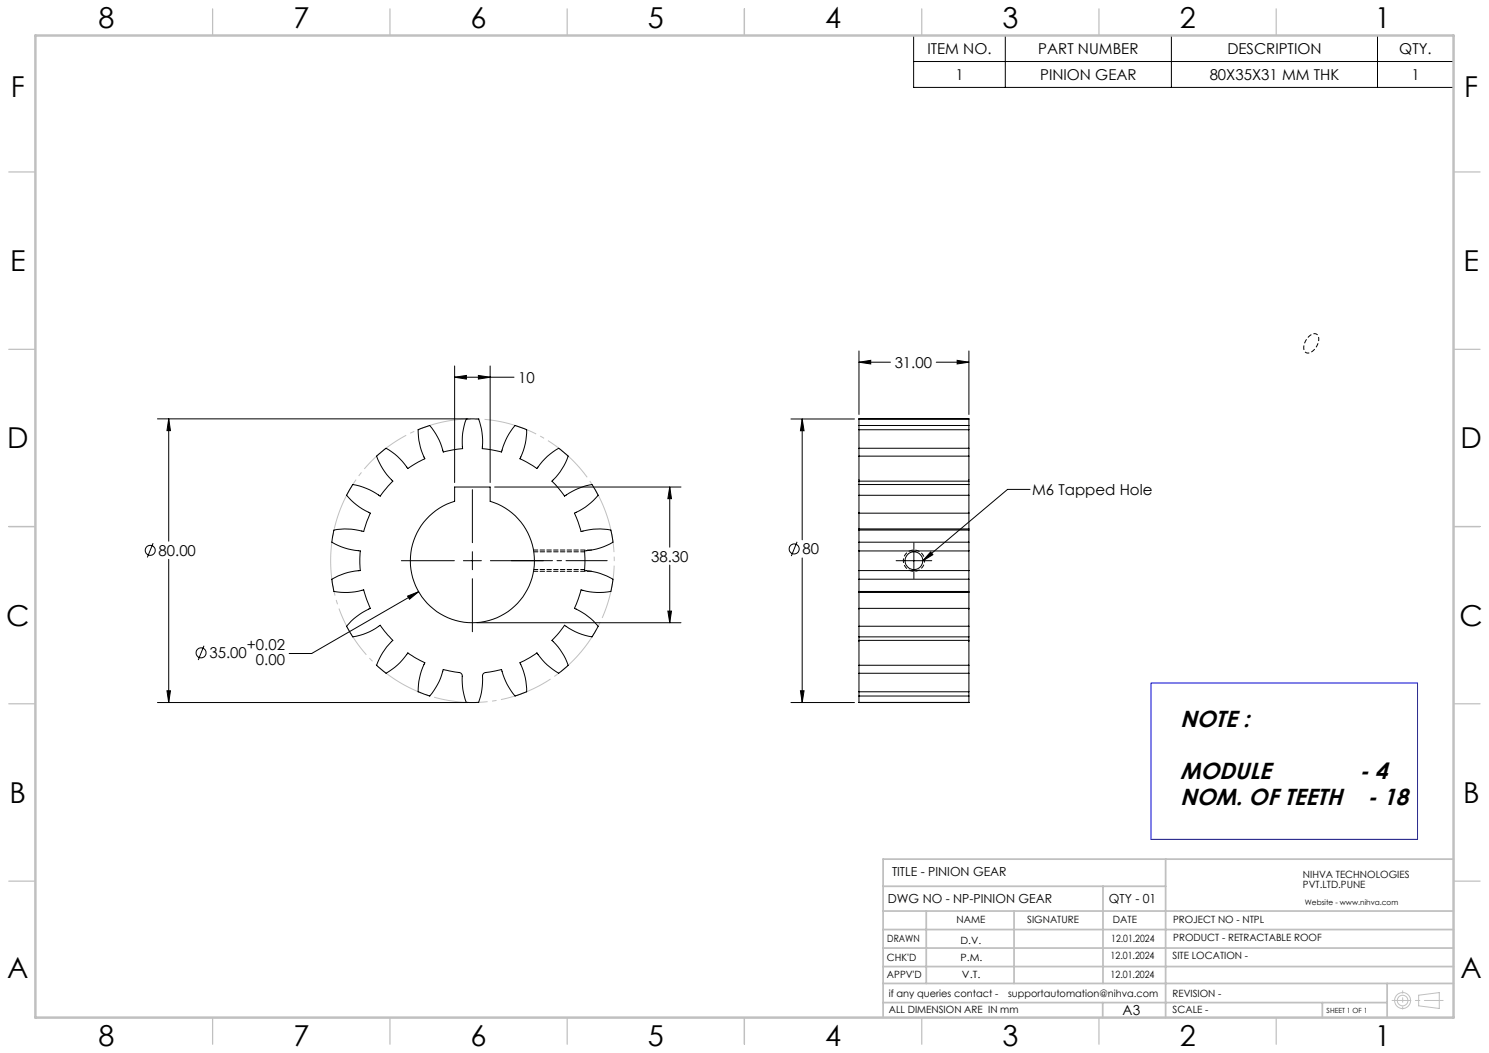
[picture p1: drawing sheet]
<svg xmlns="http://www.w3.org/2000/svg" width="420mm" height="297mm" viewBox="0 0 420 297" stroke-linecap="round" stroke-linejoin="round" font-family="sans-serif">
<g fill="none" stroke="#000" stroke-width=".28">
<path d="M257.7 10h152.3v14.7h-152.3zM257.7 17.4h152.3M283.6 10v14.7M330.4 10v14.7M388.5 10v14.7M242.3 99v17.9M273.3 99v17.9M44.4 118.1h87.6M47.6 118.1l.5 3.4h-1zM47.6 118.1v34.5M128.2 106.4l3.4-.5v1zM128.2 103.2v32.9"/>
<path d="M128.2 106.4h16.8M134.9 105.9l3.4 .5-3.4 .5zM138.3 103.2v32.9M223.1 118.2h17.9M226.3 118.2v34.1M226.3 118.2l.5 3.3h-1zM242.3 102.2h8.9M242.3 102.2l3.3-.6v1.1zM242.3 118.2v1.8M242.3 118.2h31M264.1 102.2h9.2M270 101.6l3.3 .6-3.3 .5z"/>
<path d="M273.3 118.2v1.8M106.2 128.7l2.7-2.3a17.4 17.4 0 0 1 6.1 5.7l4.8-2.7a17.6 17.6 0 0 1-1.9-8.2l3.3-1.2a18.1 18.1 0 0 1 3.8 7.5l5.5-1a17.5 17.5 0 0 1 1-8.3h3.5a18.7 18.7 0 0 1 1 8.3l5.5 1a18.5 18.5 0 0 1 3.8-7.5l3.3 1.2a17.5 17.5 0 0 1-2 8.2l4.8 2.7a18.3 18.3 0 0 1 6.2-5.7l2.7 2.3a18.1 18.1 0 0 1-4.6 7l3.5 4.2a18.5 18.5 0 0 1 7.8-3.2l1.7 3a18.5 18.5 0 0 1-6.7 5l1.9 5.2a17.6 17.6 0 0 1 8.4-.4l.6 3.4a18.1 18.1 0 0 1-8 2.5v5.5a17.3 17.3 0 0 1 8 2.5l-.6 3.4a17.9 17.9 0 0 1-8.4-.4l-1.9 5.2a17.6 17.6 0 0 1 6.7 5l-1.7 3a17.3 17.3 0 0 1-7.8-3.2l-1.6 2.2-1.9 2a17.3 17.3 0 0 1 4.6 7l-2.7 2.3a18 18 0 0 1-6.2-5.8l-2.3 1.6-2.5 1.2a17.6 17.6 0 0 1 2 8.2l-3.3 1.2a18.1 18.1 0 0 1-3.8-7.5l-4.5 .9a.97 .97 0 0 0-.9 1 18.7 18.7 0 0 1-1.1 7.4h-3.5a22.9 22.9 0 0 1-1.2-7.9l-.6-.5-4.7-.9-.1 .5a17.8 17.8 0 0 1-3.7 7l-3.3-1.2a18.4 18.4 0 0 1 1.9-8.2l-2.4-1.2-2.4-1.6a17.8 17.8 0 0 1-6.1 5.8l-2.7-2.3a17.7 17.7 0 0 1 4.6-7l-3.6-4.2a16.8 16.8 0 0 1-7.7 3.2l-1.7-3a18.5 18.5 0 0 1 6.7-5l-1.9-5.2a18.1 18.1 0 0 1-8.4 .4l-.6-3.4a17.5 17.5 0 0 1 8-2.5l-.1-2 .1-3.5a18 18 0 0 1-8-2.5l.6-3.4a18.5 18.5 0 0 1 8.4 .4l1.9-5.2a18.3 18.3 0 0 1-6.7-5l1.7-3a18.4 18.4 0 0 1 7.7 3.2l3.6-4.2a18.1 18.1 0 0 1-4.6-7zM128.2 137.4h10.1v4a17.5 17.5 0 0 1 9.2 26.9 17.5 17.5 0 0 1-28.5 0 17.5 17.5 0 0 1 9.2-26.9zM133.2 138.1v15M139.5 137.4h52.6M188.9 137.4l.5 3.2h-1zM188.9 137.4v16.9M242.3 139.7v5M242.3 136.7v3M242.3 128.7v7M242.3 126.4v2.3M242.3 135.7v1"/>
<path d="M242.3 121.2v5.2M242.3 120v1.2M242.3 139.7h31M242.3 136.7h31M242.3 128.7h31M242.3 126.4h31M242.3 135.7h31M242.3 121.2h31M242.3 120h31M273.3 139.7v5M273.3 136.7v3M273.3 128.7v7"/>
<path d="M273.3 126.4v2.3M273.3 135.7v1M273.3 121.2v5.2M273.3 120v1.2M290.5 138h-6.3l-23.9 20.2M43.2 153.2l-1.6 4M47.6 157.8v40.4M113.2 158.1h15M130.7 158.1h5.1M133.2 155.6v5.1M138.3 158.1h15M188.9 159.4v16.2"/>
<path d="M224.8 152.8l-1.6 4M226.3 157.4v40.8M242.3 152.9v2.5M242.3 149.5v3.4M242.3 149.2v.3M242.3 155.4v5.5M242.3 144.7v4.5M242.3 149.2h31M242.3 152.9h31M242.3 149.5h31M242.3 155.4h31M242.3 144.7h31"/>
<path d="M252.8 158.1h10M257.8 153.1v10.1M262.5 155.7l.6 .8-2.8 1.7zM273.3 152.9v2.5M273.3 149.5v3.4M273.3 149.2v.3M273.3 155.4v5.5M273.3 144.7v4.5M115 168.1l3.1-1.2-2.6 2.1zM118.1 166.9l-30.2 17.4h-6.3M133.2 163.2v15M134.5 175.6h57.6"/>
<path d="M188.4 172.4h1l-.5 3.2zM242.3 163.4v3.4M242.3 160.9v2.5M242.3 166.8v.3M242.3 176.6v3M242.3 171.6v5M242.3 167.1v4.5M242.3 179.6v1M242.3 167.1h31M242.3 166.8h31M242.3 163.4h31M242.3 179.6h31"/>
<path d="M242.3 176.6h31M242.3 160.9h31M242.3 171.6h31M273.3 163.4v3.4M273.3 160.9v2.5M273.3 166.8v.3M273.3 176.6v3M273.3 171.6v5M273.3 167.1v4.5M273.3 179.6v1M44.4 198.2h87.6M47.1 194.8h1l-.5 3.4z"/>
<path d="M57.5 182.1l-1.6 4.1M223.1 198.2h17.9M225.8 194.8h1l-.5 3.4zM242.3 187.6v2.3M242.3 180.6v7M242.3 189.9v5.2M242.3 195.1v1.2M242.3 196.3v1.8M242.3 198.1h31M242.3 189.9h31M242.3 187.6h31M242.3 180.6h31"/>
<path d="M242.3 195.1h31M242.3 196.3h31M273.3 187.6v2.3M273.3 180.6v7M273.3 189.9v5.2M273.3 195.1v1.2M273.3 196.3v1.8"/>
<circle cx="42.4" cy="155.2" r="1.41"/>
<circle cx="224" cy="154.8" r="1.41"/>
<circle cx="257.8" cy="158.1" r="2.5"/>
<circle cx="56.7" cy="184.1" r="1.42"/>
</g>
<path d="M171.5 146.4a40 40 0 0 0-67-16.1 40 40 0 0 0 18.4 66.5 40 40 0 0 0 49.2-48.3l-.6-2.1" fill="none" stroke="#c0c0c0" stroke-width=".28" stroke-dasharray="15.2 1.3 1.3 1.3" stroke-dashoffset="5.8" stroke-linecap="butt"/>
<g fill="none" stroke="#c0c0c0" stroke-width=".28">
<path d="M400.2 280.7l5.8-.7v4.4l-5.8-.7z"/>
<circle cx="395.6" cy="282.2" r="2.26"/>
<circle cx="395.6" cy="282.2" r="1.49"/>
</g>
<path d="M372 95.6a1.36 1.36 0 0 0-.9-1.5 1.36 1.36 0 0 0-1.6 .5 3.7 3.7 0 0 0-1.3 4.7 2.36 2.36 0 0 0 3.1-1.5l.5-1.1 .2-1.1M260.8 158.1a3 3 0 0 0-4.4-2.6 3 3 0 0 0-.2 5.1 3 3 0 0 0 4.6-2.2v-.3" fill="none" stroke="#000" stroke-width=".28" stroke-dasharray="1.3 .6" stroke-dashoffset=".7" stroke-linecap="butt"/>
<path d="M144.2 158.1h27.1" fill="none" stroke="#000" stroke-width=".28" stroke-dasharray="15.2 1.3 1.3 1.3" stroke-dashoffset="3.6"/>
<path d="M392.7 282.2h14.4" fill="none" stroke="#c0c0c0" stroke-width=".28" stroke-dasharray="15.2 1.3 1.3 1.3" stroke-dashoffset="9.9"/>
<path d="M395.7 279.5v5.1" fill="none" stroke="#c0c0c0" stroke-width=".28" stroke-dasharray="15.2 1.3 1.3 1.3" stroke-dashoffset="14.6"/>
<g fill="none" stroke="#c0c0c0" stroke-width=".35">
<path d="M60 2.5v7.5M110 2.5v7.5M160 2.5v7.5M210 2.5v7.5M260 2.5v7.5M310 2.5v7.5M360 2.5v7.5M2.5 48.5h7.5M410 48.5h7.5M2.5 98.5h7.5M410 98.5h7.5M2.5 148.5h7.5"/>
<path d="M410 148.5h7.5M2.5 198.5h7.5M410 198.5h7.5M2.5 248.5h7.5M410 248.5h7.5M60 287v7.5M110 287v7.5M160 287v7.5M210 287v7.5M260 287v7.5M310 287v7.5M360 287v7.5"/>
</g>
<g fill="none" stroke="#c0c0c0" stroke-width=".5">
<path d="M249.1 257h160.9M249.1 250h79.7M261.3 257v20.4M286 257v20.4M311.1 250v27.4M328.8 242.3v44.7M410 242.3h-160.9v44.7M249.1 272.6h160.9M249.1 267.4h160.9M249.1 262.2h160.9M249.1 277.4h160.9M391.3 277.4v9.6"/>
<path d="M249.1 282.8h142.2M311 282.8v4.2M373 282.8v4.2"/>
</g>
<path d="M10 10h400v277h-400z" fill="none" stroke="#c0c0c0" stroke-width=".7"/>
<path d="M324.7 192.6h75.1v44.1h-75.1z" fill="none" stroke="#00f" stroke-width=".28"/>
<path d="M150.5 155.1h16.4M164.9 155.6h-14.3M150.5 161.1h16.4M150.6 160.6h14.3" fill="none" stroke="#000" stroke-width=".28" stroke-dasharray="1.3 .6" stroke-dashoffset=".1"/>
<g fill="#000">
<path d="M262.5 155.7l.6 .8-2.8 1.7z"/>
<path d="M188.9 137.4l.5 3.2h-1zM188.4 172.4h1l-.5 3.2zM128.2 106.4l3.4-.5v1zM134.9 105.9l3.4 .5-3.4 .5zM115 168.1l.5 .9 2.6-2.1zM226.3 118.2l.5 3.3h-1zM225.8 194.8h1l-.5 3.4zM242.3 102.2l3.3-.6v1.1zM270 101.6l3.3 .6-3.3 .5z"/>
<path d="M47.1 194.8h1l-.5 3.4zM47.6 118.1l.5 3.4h-1z"/>
</g>
<g font-size="8.1">
<text x="27.8" y="8">8</text>
<text x="82.8" y="8">7</text>
<text x="132.8" y="8">6</text>
<text x="182.8" y="8">5</text>
<text x="232.8" y="8">4</text>
<text x="282.8" y="8">3</text>
<text x="332.8" y="8">2</text>
<text x="387.8" y="8">1</text>
<text x="3" y="27.2">F</text>
<text x="413" y="27.2">F</text>
<text x="2.8" y="76.5">E</text>
<text x="412.8" y="76.5">E</text>
<text x="2" y="126.5">D</text>
<text x="412" y="126.5">D</text>
<text x="1.7" y="176.5">C</text>
<text x="411.7" y="176.5">C</text>
<text x="2.7" y="226.5">B</text>
<text x="412.7" y="226.5">B</text>
<text x="2" y="275.7">A</text>
<text x="412" y="275.7">A</text>
<text x="27.8" y="295">8</text>
<text x="82.8" y="295">7</text>
<text x="132.8" y="295">6</text>
<text x="182.8" y="295">5</text>
<text x="232.8" y="295">4</text>
<text x="282.8" y="295">3</text>
<text x="332.8" y="295">2</text>
<text x="387.8" y="295">1</text>
</g>
<g font-size="6.6">
<text x="332.9" y="205.1">NOTE :</text>
<text x="332.9" y="219.8">MODULE</text>
<text x="383.3" y="219.8">- 4</text>
<text x="332.9" y="227.2">NOM. OF TEETH</text>
<text x="385.7" y="227.2">- 18</text>
</g>
<g font-size="4.2">
<text x="261.6" y="15.2">ITEM NO.</text>
<text x="292.9" y="15.2">PART NUMBER</text>
<text x="346.2" y="15.2">DESCRIPTION</text>
<text x="394.7" y="15.2">QTY.</text>
<text x="269.5" y="22.5">1</text>
<text x="293.4" y="22.5">PINION GEAR</text>
<text x="341.2" y="22.5">80X35X31 MM THK</text>
<text x="398.1" y="22.5">1</text>
<text x="146.2" y="108">10</text>
<text x="252.4" y="103.7">31.00</text>
<text x="291.1" y="139.7">M6 Tapped Hole</text>
<text x="44.7" y="156.8">80.00</text>
<text x="183.6" y="158.4">38.30</text>
<text x="226.4" y="156.4">80</text>
<text x="59.1" y="185.7">35.00</text>
<text x="69.6" y="183.4">+0.02</text>
<text x="72.2" y="187.5">0.00</text>
</g>
<text font-size="3.9" x="316.7" y="286.4">A3</text>
<g font-size="3.5">
<text x="251.6" y="247.2">TITLE - PINION GEAR</text>
<text x="250.4" y="254.8">DWG NO - NP-PINION GEAR</text>
<text x="312.8" y="254.8">QTY - 01</text>
</g>
<g font-size="2.8">
<text x="367.5" y="247.7">NIHVA TECHNOLOGIES</text>
<text x="367.5" y="250.5">PVT.LTD.PUNE</text>
<text x="269.8" y="260.4">NAME</text>
<text x="289.8" y="260.4">SIGNATURE</text>
<text x="313.9" y="260.5">DATE</text>
<text x="330.9" y="260.5">PROJECT NO - NTPL</text>
<text x="250.3" y="265.7">DRAWN</text>
<text x="270.9" y="266.1">D.V.</text>
<text x="313.5" y="265.7">12.01.2024</text>
<text x="330.9" y="265.5">PRODUCT - RETRACTABLE ROOF</text>
<text x="250.2" y="271.1">CHK'D</text>
<text x="250.2" y="275.8">APPV'D</text>
<text x="270.9" y="271.1">P.M.</text>
<text x="271.3" y="275.8">V.T.</text>
<text x="313.3" y="270.6">12.01.2024</text>
<text x="313.3" y="275.8">12.01.2024</text>
<text x="330.7" y="270.6">SITE LOCATION -</text>
<text x="250.7" y="281.1">if any queries contact -</text>
<text x="284.3" y="281.1">supportautomation@nihva.com</text>
<text x="330.7" y="281.1">REVISION -</text>
<text x="250.7" y="285.6">ALL DIMENSION ARE IN mm</text>
<text x="330.7" y="285.6">SCALE -</text>
</g>
<text font-size="2.1" x="368.1" y="255.1">Website - www.nihva.com</text>
<text font-size="2" x="374.2" y="285.6">SHEET 1 OF 1</text>
</svg>
